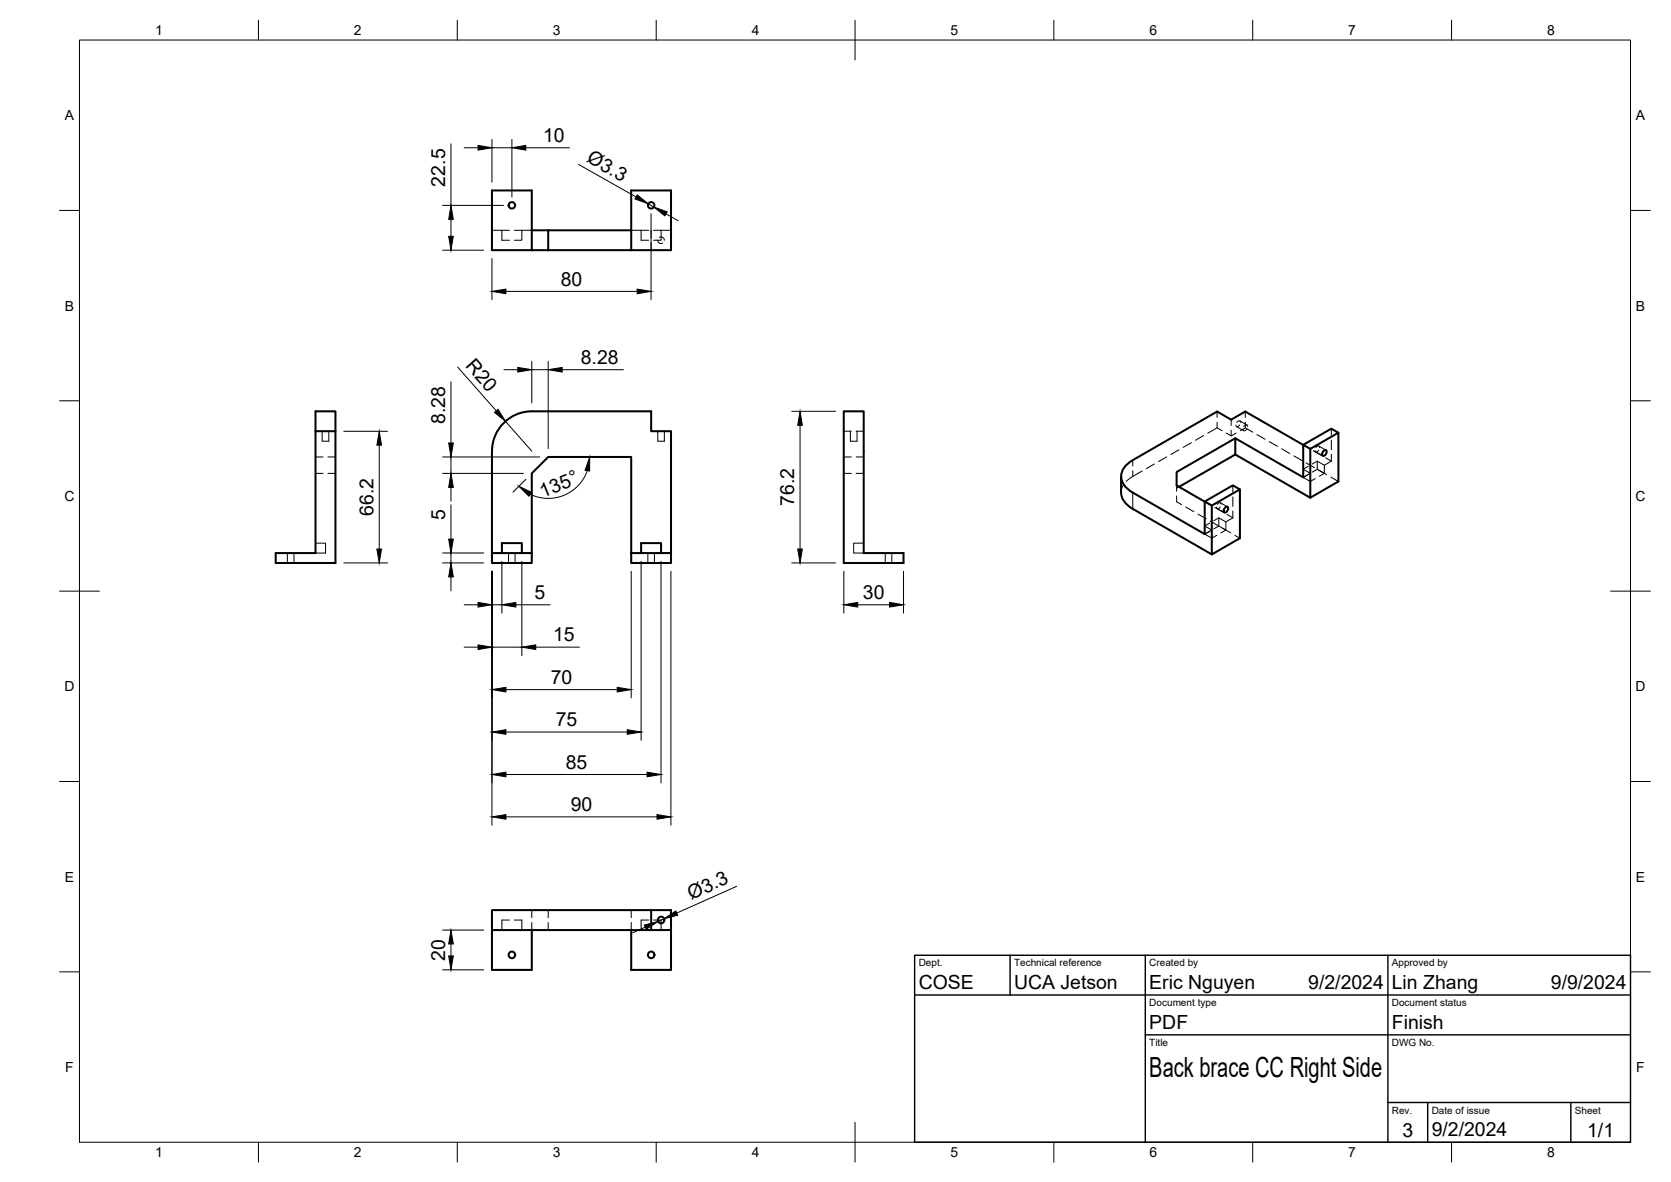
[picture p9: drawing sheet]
<svg xmlns="http://www.w3.org/2000/svg" width="420mm" height="297mm" viewBox="0 0 420 297" stroke-linecap="round" stroke-linejoin="round" font-family="sans-serif">
<!-- layer: Visible -->
<g fill="none" stroke="#000" stroke-width=".51">
<path d="M133.7 57.9h4.1M158.7 57.9h-20.9v5M133.7 62.9v-15h-10v15h45v-15h-10v15M79.3 108.4v30.6h-10v2.5h15v-38.1h-5v5h5M123.7 113.4v25.6M123.7 113.4a10 10 0 0 1 10-10h30v5h5v30.6M212.2 103.4h5v35.6h10v2.5h-15zM281.9 119.7v4.1M310.6 110.1l-14.8 8.5v3.4l7.1 4.1M310.6 114.2l-14.1 8.2M327.7 111.8l-14.6-8.4-3.5 2.1-3.6-2.1-21.2 12.2a4.5 4.5 0 0 0-2.7 5.3 5.8 5.8 0 0 0 2.7 2.9l18.1 10.4v-8.2M327.7 111.8l7.1-4.1 1.7 1-7 4.1z"/>
<path d="M327.7 111.8v8.2l-17.1-9.9v4.1M329.5 112.8v12.3M332.8 113.3l.4-.2a.76 .76 0 0 1 .2 1 .76 .76 0 0 1-.9 .3v-.5zM336.5 108.7v12.3l-7 4.1-18.9-10.9M123.7 139h10v2.5h-10zM126.2 139v-2.5h5v2.5M133.7 139v-20l4.1-4.2h20.9v24.2M158.7 139h10v2.5h-10zM161.2 139v-2.5h5v2.5M302.9 126l7.1-4 1.8 1-7.1 4zM304.7 127v12.3M308 127.6l.5-.3a.76 .76 0 0 1 .2 1 .76 .76 0 0 1-1 .3v-.5z"/>
<path d="M311.8 123v12.3l-7.1 4-19.9-11.4a5 5 0 0 1-2.9-4.1M123.7 233.7h10M123.7 233.7v-5h45v5h-5M123.7 233.7v10h10v-10M158.7 233.7v10h10v-10M163.7 228.7v5h-30"/>
<circle cx="128.7" cy="51.6" r=".81"/>
<circle cx="163.7" cy="51.6" r=".81"/>
<circle cx="128.7" cy="240" r=".82"/>
<circle cx="163.7" cy="240" r=".82"/>
<circle cx="166.2" cy="231.2" r=".82"/>
</g>
<!-- layer: Hidden -->
<g fill="none" stroke="#000" stroke-width=".25">
<path d="M123.7 57.9h4.4M126.2 57.9v2.5h1.9M129.3 57.9h4.4M131.2 57.9v2.5h-1.9M158.7 57.9h4.4M161.2 57.9v2.5h1.9M163.7 57.9v1.9M164.3 57.9h4.4M165.8 59.7a.83 .83 0 0 1 1.2 .7M166.2 57.9v2.5h-1.9M163.7 61v1.9M165.4 60.4a.8 .8 0 0 0 1.2 .7"/>
<path d="M79.3 114.8h1.9M79.3 119h1.9M81 108.4v2.5h1.7v-2.5M82.4 114.8h1.9M82.4 119h1.9M165.4 108.4v2.5h1.6v-2.5M212.2 108.4h1.9M212.2 114.8h1.9M212.2 119h1.9M213.8 108.4v2.5h1.7v-2.5M215.3 108.4h1.9M215.3 114.8h1.9"/>
<path d="M215.3 119h1.9M287.2 118.4l-3 1.7-1 .9M290.3 116.6l-2.1 1.2M293.3 114.8l-2 1.2M296.5 113l-2.1 1.2M299.6 111.3l-2.1 1.1M302.6 109.5l-2 1.1M306 103.4v1.5M306 106.1v1.4M307.3 108.2l-1.3-.7-2.3 1.4M308.3 108.8l1.3 .7 1.2-.7M309.6 105.5v1.4"/>
<path d="M309.6 108.1v1.4M310.9 107.2l1.8 1M311.7 106.8l-.1 .2a.41 .41 0 0 1-.5 .3 .41 .41 0 0 1-.3-.5M311.7 105.8l1.8 1M311.9 106.2a.48 .48 0 0 0-.5-.5 .48 .48 0 0 0-.4 .5M313.1 107.5l-1.3 .7M313.1 107.5l1.9 1.1M313.1 103.4v1.5M313.1 106.1v1.4M313.5 107.8l-.1 .2a.42 .42 0 0 1-.5 .3 .42 .42 0 0 1-.4-.4M313.7 107.2a.48 .48 0 0 0-.5-.5 .48 .48 0 0 0-.5 .5M316 109.2l2.1 1.2"/>
<path d="M319.1 111l2.1 1.2M322.2 112.8l2.1 1.2M325.3 114.6l2.1 1.1M327.7 111.8l1.5 .9M328.4 116.3l2.1 1.2M328.9 117.2l-1.2 .7 1.8 1-1.8 1.1 1.8 1 1.2-.7M328.9 119.3l-1.2 .7M330.2 113.3l2.1 1.2M330.8 113.5l1.8 1M331.2 115.9l-1.2 .7M331.2 117.9l-1.2 .7M331.5 118.1l2.1 1.2"/>
<path d="M331.6 113.1l-.1 .2a.42 .42 0 0 1-.5 .3 .42 .42 0 0 1-.4-.4M331.6 112.1l1.8 1M331.8 112.5a.48 .48 0 0 0-.5-.5 .48 .48 0 0 0-.4 .5M333 116.9v2.1l-1.3 .7M333.3 115l1.5 .9M334.6 119.9l1.9 1.1M334.8 115.9l-1.8 1-1.8-1v2l1.8 1.1M334.8 107.7v1.7M334.8 110.6v2.4M334.8 114.2v1.7M72.3 139v2.5M73.9 139v2.5"/>
<path d="M79.3 136.5h2.6v2.5h-2.6M127.9 139v2.5M129.5 139v2.5M162.9 139v2.5M164.5 139v2.5M217.2 136.5h-2.5v2.5h2.5M222.6 139v2.5M224.2 139v2.5M282.4 121.9l-.4 .9-.1 1M295.8 124.6v1.5l1.3 .7M295.8 122v1.5M296.5 122.4l-.7 .3"/>
<path d="M298.1 127.4l2.1 1.2M301.2 129.2l2.1 1.2M302.9 134.2l1.8 1 1.2-.7M302.9 126.1l1.5 .8M304.2 131.5l-1.3 .7 1.8 1-1.8 1M304.2 133.5l-1.3 .7M304.3 131l2.1 1.2M305.4 127.5l2.1 1.2M306 127.8l1.8 1M306.5 130.1l-1.3 .8M306.5 132.2l-1.3 .7M306.8 127.4l-.1 .1a.42 .42 0 0 1-.5 .3 .42 .42 0 0 1-.3-.4"/>
<path d="M306.9 126.4l1.7 1M307 126.7a.48 .48 0 0 0-.4-.4 .48 .48 0 0 0-.5 .5M307.4 132.7l2.1 1.2M308.2 131.2v2l-1.2 .7M308.5 129.3l1.5 .8M310 130.1l-1.8 1.1-1.7-1.1v2.1l1.7 1M310 122v1.7M310 124.9v2.3M310 128.4v1.7M310.5 134.5l1.3 .8M128.1 231.2h-1.9v2.5M129.3 231.2h1.9v2.5"/>
<path d="M133.7 228.7v1.9M133.7 231.8v1.9M137.8 228.7v1.9M137.8 231.8v1.9M158.7 228.7v1.9M158.7 231.8v1.9M163.1 231.2h-1.9v2.5M164.3 231.2h1.9v2.5"/>
</g>
<!-- layer: Hidden Narrow -->
<path d="M284.8 115.6v1.5M284.8 118.3v1.4" fill="none" stroke="#000" stroke-width=".25"/>
<!-- layer: Visible Narrow -->
<path d="M284.8 123.8v4.1" fill="none" stroke="#000" stroke-width=".25"/>
<!-- layer: BORDER -->
<g fill="none" stroke="#000" stroke-width=".25">
<path d="M20 10.1h390v276.9h-390zM65 5.1v5M115 5.1v5M165 5.1v5M215 5.1v10M265 5.1v5M315 5.1v5M365 5.1v5M15 52.9h5M410 52.9h5M15 100.7h5M410 100.7h5"/>
<path d="M15 148.6h10M405 148.6h10M15 196.4h5M410 196.4h5M15 244.2h5M410 244.2h5M65 287v5M115 287v5M165 287v5M215 282.1v9.9M265 287v5M315 287v5"/>
<path d="M365 287v5"/>
</g>
<!-- layer: TITLEBLOCK -->
<path d="M230 240.1h180v46.9h-180zM230 250h180M254 240.1v9.9M288 240.1v46.9M349 240.1v46.9M288 260.1h122M349 277.1h61M359 277.1v9.9M395 277.1v9.9" fill="none" stroke="#000" stroke-width=".36"/>
<!-- layer: FD_Dimensions -->
<g fill="none" stroke="#000" stroke-width=".25">
<path d="M113.4 36.1v15.5M116.7 37.1h3.5M123.7 35v10.8M123.7 37.1h5M128.7 35v14.5M132.2 37.1h11M111.3 51.6h15.3M113.4 55.1v4.3M145.5 41.3l14.4 8.2M163 51.2l1.4 .8M163.7 53.7v21.6M167.5 53.7l3 1.8"/>
<path d="M111.3 62.9h10.3M123.7 65v10.3M127.2 73.2h33M113.4 95.9v15.4M115.1 92.3l9.7 10.9M126.7 92.9h3.5M133.7 90.8v10.5M133.7 92.9h4.1M137.8 90.8v21.9M141.4 92.9h15.3M86.4 108.4h11.1M95.4 111.9v26.1"/>
<path d="M111.3 119h20.3M111.3 114.8h24.4M113.4 114.8v4.2M127.1 105.9l6.6 7.5M147.7 118.3a10.4 10.4 0 0 1-14.4 5.9M199.1 103.4h11M201.2 106.9v31.1M111.3 139h10.3M113.4 122.5v3.5M113.4 126.9v8.6M113.4 139v2.5M132.2 120.4l-3.2 3.3"/>
<path d="M86.4 141.5h11.1M111.3 141.5h10.3M113.4 145v3.5M116.7 152h3.5M123.7 143.6v63.8M123.7 152h2.5M126.2 141.1v13M129.7 152h8.6M131.2 141.1v23.6M158.7 143.6v31.8M161.2 141.1v45M166.2 141.1v55.6"/>
<path d="M168.7 143.6v63.8M199.1 141.5h11M212.2 143.6v10.5M215.7 152h8M227.2 143.6v10.5M116.7 162.6h3.5M123.7 162.6h7.5M127.2 173.3h28M134.7 162.6h11M127.2 194.6h35.5M127.2 184h30.5M127.2 205.3h38"/>
<path d="M111.3 233.7h10.3M113.4 237.2v3M162.3 233l-3.2 1.4M167 230.9l-1.5 .7M185.2 222.7l-15 6.8M111.3 243.7h10.3"/>
</g>
<g fill="#000" stroke="#000" stroke-width=".25">
<path d="M120.2 36.5l3.5 .6-3.5 .6zM128.7 37.1l3.5-.6v1.2zM112.8 59.4h1.2l-.6 3.5zM113.4 51.6l.6 3.5h-1.2zM160.2 49l2.8 2.2-3.3-1.2zM164.4 52l3.4 1.2-.6 1.1zM123.7 73.2l3.5-.5v1.1zM160.2 72.7l3.5 .5-3.5 .6zM130.2 92.3l3.5 .6-3.5 .6zM137.8 92.9l3.6-.6v1.2zM95.4 108.4l.5 3.5h-1.1zM112.8 111.3h1.2l-.6 3.5z"/>
<path d="M124.3 103.6l.9-.7 1.9 3zM148.3 114.8v3.6l-1.2-.2zM201.2 103.4l.5 3.5h-1.1zM94.8 138h1.1l-.5 3.5zM113.4 119l.6 3.5h-1.2zM112.8 135.5h1.2l-.6 3.5zM130.5 122.2l3.2 1.5-.7 1zM200.6 138h1.1l-.5 3.5zM113.4 141.5l.6 3.5h-1.2zM120.2 151.4l3.5 .6-3.5 .6zM126.2 152l3.5-.6v1.2zM212.2 152l3.5-.6v1.2z"/>
<path d="M223.7 151.4l3.5 .6-3.5 .6zM120.2 162.1l3.5 .5-3.5 .6zM123.7 173.3l3.5-.6v1.2zM131.2 162.6l3.5-.5v1.1zM155.2 172.7l3.5 .6-3.5 .6zM123.7 194.6l3.5-.6v1.2zM123.7 184l3.5-.6v1.1zM157.7 183.4l3.5 .6-3.5 .5zM162.7 194l3.5 .6-3.5 .6zM123.7 205.3l3.5-.6v1.2zM165.2 204.7l3.5 .6-3.5 .6zM113.4 233.7l.6 3.5h-1.2z"/>
<path d="M162 232.5l3.5-.9-3 1.9zM167 230.9l2.9-2 .5 1.1zM112.8 240.2h1.2l-.6 3.5z"/>
</g>
<text font-size="7" x="289" y="270.6">Back brace CC Right Side</text>
<g font-size="4.9">
<text x="136.6" y="35.7">10</text>
<text x="147.3" y="40.6" transform="rotate(29 147.3 40.6)">Ø3.3</text>
<text x="111.9" y="46.9" transform="rotate(-90 111.9 46.9)">22.5</text>
<text x="141" y="71.8">80</text>
<text x="116.9" y="92" transform="rotate(49 116.9 92)">R20</text>
<text x="146" y="91.4">8.28</text>
<text x="111.9" y="106.6" transform="rotate(-90 111.9 106.6)">8.28</text>
<text x="136.5" y="125.1" transform="rotate(-22 136.5 125.1)">135°</text>
<text x="93.9" y="129.6" transform="rotate(-90 93.9 129.6)">66.2</text>
<text x="111.9" y="130.8" transform="rotate(-90 111.9 130.8)">5</text>
<text x="199.7" y="127.2" transform="rotate(-90 199.7 127.2)">76.2</text>
<text x="134.4" y="150.5">5</text>
<text x="217" y="150.5">30</text>
<text x="139.1" y="161.2">15</text>
<text x="138.5" y="171.8">70</text>
<text x="139.7" y="182.5">75</text>
<text x="142.2" y="193.2">85</text>
<text x="143.5" y="203.8">90</text>
<text x="173.8" y="226.1" transform="rotate(-24 173.8 226.1)">Ø3.3</text>
<text x="111.9" y="241.4" transform="rotate(-90 111.9 241.4)">20</text>
<text x="231" y="248.5">COSE</text>
<text x="255" y="248.5">UCA Jetson</text>
<text x="289" y="248.5">Eric Nguyen</text>
<text x="329" y="248.5">9/2/2024</text>
<text x="350" y="248.5">Lin Zhang</text>
<text x="390" y="248.5">9/9/2024</text>
<text x="289" y="258.6">PDF</text>
<text x="350" y="258.6">Finish</text>
<text x="352.6" y="285.7">3</text>
<text x="360" y="285.5">9/2/2024</text>
<text x="399.1" y="285.7">1/1</text>
</g>
<g font-size="3.5">
<text x="39" y="8.8">1</text>
<text x="89" y="8.8">2</text>
<text x="139" y="8.8">3</text>
<text x="189" y="8.8">4</text>
<text x="239" y="8.8">5</text>
<text x="289" y="8.8">6</text>
<text x="339" y="8.8">7</text>
<text x="389" y="8.8">8</text>
<text x="16.3" y="30.2">A</text>
<text x="411.3" y="30.2">A</text>
<text x="16.3" y="78">B</text>
<text x="411.3" y="78">B</text>
<text x="16.2" y="125.9">C</text>
<text x="411.2" y="125.9">C</text>
<text x="16.2" y="173.7">D</text>
<text x="411.2" y="173.7">D</text>
<text x="16.3" y="221.6">E</text>
<text x="411.3" y="221.6">E</text>
<text x="16.4" y="269.4">F</text>
<text x="411.4" y="269.4">F</text>
<text x="39" y="290.8">1</text>
<text x="89" y="290.8">2</text>
<text x="139" y="290.8">3</text>
<text x="189" y="290.8">4</text>
<text x="239" y="290.8">5</text>
<text x="289" y="290.8">6</text>
<text x="339" y="290.8">7</text>
<text x="389" y="290.8">8</text>
</g>
<g font-size="2.5">
<text x="231" y="242.9">Dept.</text>
<text x="255" y="242.9">Technical reference</text>
<text x="289" y="242.9">Created by</text>
<text x="350" y="242.9">Approved by</text>
<text x="289" y="252.8">Document type</text>
<text x="350" y="252.8">Document status</text>
<text x="289" y="262.9">Title</text>
<text x="350" y="262.9">DWG No.</text>
<text x="350" y="279.9">Rev.</text>
<text x="360" y="279.9">Date of issue</text>
<text x="396" y="279.9">Sheet</text>
</g>
</svg>
